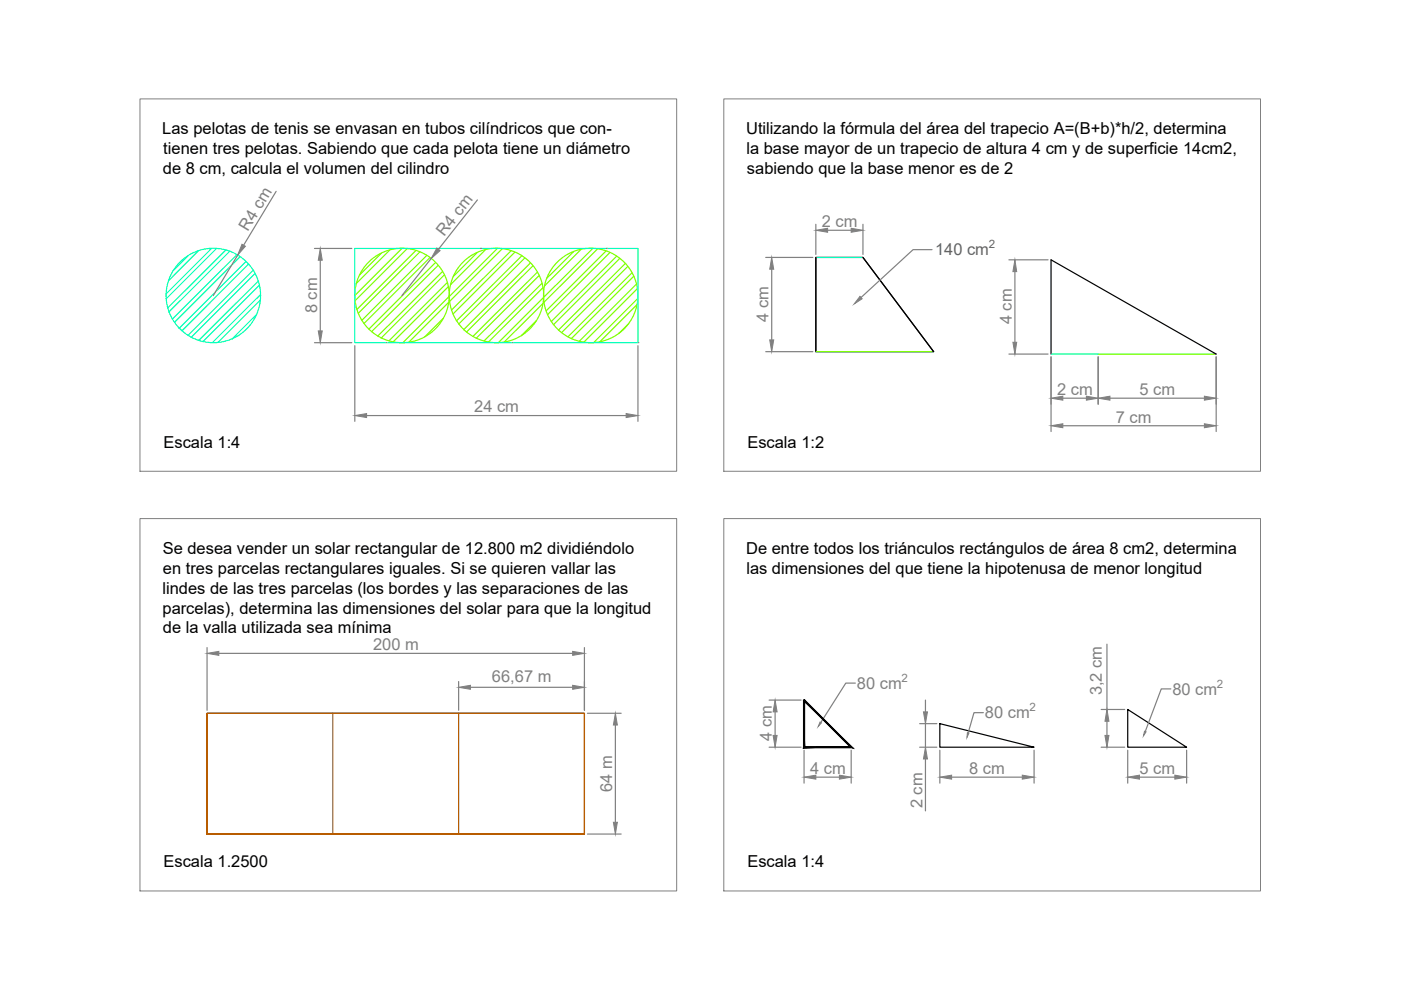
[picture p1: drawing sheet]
<svg xmlns="http://www.w3.org/2000/svg" width="297mm" height="210mm" viewBox="0 0 297 210" stroke-linecap="round" stroke-linejoin="round" font-family="sans-serif">
<!-- layer: cota -->
<path d="M29.7 21h113.8v78.9h-113.8zM153.5 21h113.8v78.9h-113.8zM101.9 52.7h.1M128.6 52.7h.1M81.9 72.7h.1M108.5 72.7h.1M135.3 72.7h.1M29.7 110h113.8v78.9h-113.8zM153.5 110h113.8v78.9h-113.8z" fill="none" stroke="#808080" stroke-width=".21"/>
<!-- layer: pelotas -->
<g fill="none" stroke="#7fff00" stroke-width=".25">
<path d="M80.9 53.7l-4.7 4.6M82.6 53l-7 7.1M85.2 52.7l-10 10M86.3 52.8l-11 11M88.1 53.1l-12.5 12.5M89 53.4l-13.1 13M90.5 54.2l-13.8 13.7M91.1 54.6l-13.9 14M92.3 55.7l-14.1 14.1M92.9 56.3l-14.1 14M93.8 57.6l-13.7 13.7M94.2 58.3l-13.4 13.4"/>
<path d="M94.8 59.9l-12.3 12.4M101.2 53.5l-5.1 5.2M102.9 53l-7.4 7.4M105.5 52.7l-10.3 10.2M106.5 52.8l-11.2 11.1M108.3 53.2l-12.6 12.6M109.1 53.5l-13.1 13.1M110.6 54.2l-13.8 13.8M111.3 54.7l-14.1 14M112.4 55.8l-14.1 14.1M113 56.4l-14.1 14M113.9 57.7l-13.7 13.6"/>
<path d="M114.3 58.4l-13.3 13.3M121.6 53.4l-5.7 5.6M123.2 52.9l-7.8 7.7M125.6 52.7l-19.9 20M126.7 52.8l-11.4 11.3M128.5 53.2l-12.7 12.7M129.3 53.6l-13.2 13.1M130.7 54.3l-13.8 13.9M131.4 54.8l-14.1 14M132.5 55.9l-14.1 14.1M133.1 56.5l-14.1 14M134 57.8l-13.6 13.6"/>
<path d="M134.4 58.6l-13.3 13.2M94 67.5l-4 3.9M95 60.8l-11.6 11.7M95.1 64.1l-8.4 8.5M95.2 62.9l-9.8 9.8M113.7 68l-3.2 3.2M114.9 60.1l-12.3 12.2M115.1 61l-11.6 11.5M115.1 64.4l-8.2 8.1M133.3 68.6l-2.1 2.1M134.9 60.3l-12.1 12.1M135 64.6l-7.8 7.9"/>
<path d="M135.1 61.2l-11.4 11.4M135.2 63.3l-9.3 9.4"/>
<circle cx="85.2" cy="62.6" r="10"/>
<circle cx="105.3" cy="62.6" r="10"/>
<circle cx="125.2" cy="62.6" r="10"/>
</g>
<!-- layer: recipientes -->
<g fill="none" stroke="#00ffbf" stroke-width=".25">
<path d="M39.9 54.2l-3.2 3.2M42 53.2l-6.3 6.3M44.8 52.7l-9.6 9.6M45.9 52.7l-10.7 10.7M47.8 53.1l-12.2 12.2M48.7 53.3l-12.9 12.8M50.2 54l-13.7 13.7M50.9 54.5l-13.9 13.8M52.1 55.5l-14.1 14.1M52.7 56l-14.1 14.2M53.6 57.3l-13.8 13.8M54.1 58l-13.5 13.5"/>
<path d="M54.7 59.6l-12.6 12.6M75.2 52.7h60.1v20h-60.1zM54.4 66.7l-5.2 5.2M55 60.5l-12 11.9M55.2 63.6l-9 9M55.2 62.5l-10.2 10.2"/>
<circle cx="45.2" cy="62.6" r="10"/>
</g>
<!-- layer: cota -->
<g fill="none" stroke="#808080" stroke-width=".25">
<path d="M50.4 54.1l-5.2 8.6M58.5 40.6l-6.9 11.4M66.7 52.7h7.9M67.9 55.2v15M91.4 54.8l-6.2 7.9M101.2 42.4l-8.2 10.4M162.3 54.6h10M163.6 57.1v15M173 47.6v6.3M175.5 48.8h5M183 47.6v6.3M197.6 52.9h-4l-11.1 10.2"/>
<path d="M213.9 55.1h8.3M215.2 57.6v15M66.7 72.7h7.9M75.2 73.3v16M135.3 73.3v16M162.3 74.6h10M213.9 75.1h8.3M222.8 75.7v15.8M232.8 75.7v10M257.9 75.7v15.8M77.7 88.1h55.1M225.3 84.4h5"/>
<path d="M225.3 90.3h30.1M235.3 84.4h20.1M43.9 137.3v13.3M46.4 138.5h75M123.9 137.3v13.3M234.7 136.6v13.8M97.2 144.5v6.1M99.7 145.7h21.7M124.5 151.2h7.2M130.5 153.7v20.6M163.1 148.4h6.7M163.1 158.4h6.7"/>
<path d="M164.3 150.9v5M170.5 159.1v6.9M180.5 159.1v6.9M181.4 144.8h-2.1l-5.3 8.4M195 158.4h3.6M195 153.4h3.6M196.2 148.4v2.5M196.2 153.4v5M199.3 159.1v6.9M208.5 151.1h-2l-1.2 4.3M219.2 159.1v6.9M233.5 158.4h5"/>
<path d="M233.5 150.4h5M234.7 152.9v3M239.1 159.1v6.9M248.2 146.1h-2l-3.4 9M251.6 159.1v6.9M124.5 176.8h7.2M173 164.8h5M196.2 160.9v11M201.8 164.8h14.9M241.6 164.8h7.5"/>
</g>
<g fill="#808080" stroke="#808080" stroke-width=".21">
<path d="M75.2 88.1l2.5-.4v.8z"/>
<path d="M132.8 87.7l2.5 .4-2.5 .4z"/>
<path d="M67.5 70.2h.8l-.4 2.5z"/>
<path d="M67.9 52.7l.4 2.5h-.8z"/>
<path d="M92.6 52.6l.7 .5-1.9 1.7z"/>
<path d="M51.3 51.8l.7 .4-1.6 1.9z"/>
<path d="M173 48.8l2.5-.4v.8z"/>
<path d="M180.5 48.4l2.5 .4-2.5 .4z"/>
<path d="M163.6 54.6l.4 2.5h-.8z"/>
<path d="M163.2 72.1h.8l-.4 2.5z"/>
<path d="M182.3 62.8l.5 .5-1.7 1.1z"/>
<path d="M215.2 55.1l.4 2.5h-.8z"/>
<path d="M214.8 72.6h.8l-.4 2.5z"/>
<path d="M222.8 84.4l2.5-.4v.9z"/>
<path d="M230.3 84l2.5 .4-2.5 .5z"/>
<path d="M232.8 84.4l2.5-.4v.9z"/>
<path d="M255.4 84l2.5 .4-2.5 .5z"/>
<path d="M222.8 90.3l2.5-.5v.9z"/>
<path d="M255.4 89.8l2.5 .5-2.5 .4z"/>
<path d="M170.5 164.8l2.5-.4v.8z"/>
<path d="M178 164.4l2.5 .4-2.5 .4z"/>
<path d="M164.3 148.4l.5 2.5h-.9z"/>
<path d="M163.9 155.9h.9l-.5 2.5z"/>
<path d="M195.8 150.9h.8l-.4 2.5z"/>
<path d="M196.2 158.4l.4 2.5h-.8z"/>
<path d="M199.3 164.8l2.5-.4v.8z"/>
<path d="M216.7 164.4l2.5 .4-2.5 .4z"/>
<path d="M234.3 155.9h.8l-.4 2.5z"/>
<path d="M234.7 150.4l.4 2.5h-.8z"/>
<path d="M239.1 164.8l2.5-.4v.8z"/>
<path d="M249.1 164.4l2.5 .4-2.5 .4z"/>
<path d="M173.9 153.1l.3 .2-.7 .7z"/>
<path d="M205.1 155.3l.3 .1-.4 1z"/>
<path d="M242.7 155l.3 .2-.6 .8z"/>
<path d="M43.9 138.5l2.5-.4v.9z"/>
<path d="M121.4 138.1l2.5 .4-2.5 .5z"/>
<path d="M97.2 145.7l2.5-.4v.8z"/>
<path d="M121.4 145.3l2.5 .4-2.5 .4z"/>
<path d="M130.5 151.2l.4 2.5h-.9z"/>
<path d="M130 174.3h.9l-.4 2.5z"/>
</g>
<!-- layer: 0 -->
<path d="M173 54.6h10l15 20h-25zM173 54.6v20M183 54.6l15 20M222.8 75.1v-20l35.1 20M170.5 148.4l10 10h-10zM199.3 153.4l19.9 5h-19.9zM239.1 150.4l12.5 8h-12.5z" fill="none" stroke="#000" stroke-width=".25"/>
<path d="M173 54.6h10" fill="none" stroke="#007fff" stroke-width=".25"/>
<path d="M173 74.6h25M232.8 75.1h25.1" fill="none" stroke="#0f0" stroke-width=".25"/>
<path d="M222.8 75.1h10" fill="none" stroke="#00bfff" stroke-width=".25"/>
<path d="M170.6 148.4l-.2 .1 10.4 10.1zM170.4 148.5l10.4 10.1-.6-.3zM170.3 158.6h10.5l-.6-.3zM170.3 158.6l.3-.3h9.6zM170.3 148.4v10.2l.3-.3zM170.3 148.4h.3v9.9z" fill="#000" stroke="#000" stroke-width=".21"/>
<!-- layer: valla -->
<path d="M43.9 151.2h80v25.6h-80h80v-25.6h-80v25.6zM70.6 151.2v25.6M97.2 151.2v25.6" fill="none" stroke="#b85c00" stroke-width=".25"/>
<g font-size="3.5">
<text x="34.4" y="28.5">Las pelotas de tenis se envasan en tubos cilíndricos que con-</text>
<text x="158.2" y="28.5">Utilizando la fórmula del área del trapecio A=(B+b)*h/2, determina</text>
<text x="34.6" y="32.7">tienen tres pelotas. Sabiendo que cada pelota tiene un diámetro</text>
<text x="158.2" y="32.7">la base mayor de un trapecio de altura 4 cm y de superficie 14cm2,</text>
<text x="34.5" y="36.8">de 8 cm, calcula el volumen del cilindro</text>
<text x="158.4" y="36.9">sabiendo que la base menor es de 2</text>
<text x="34.7" y="94.9">Escala 1:4</text>
<text x="158.5" y="94.9">Escala 1:2</text>
<text x="34.5" y="117.5">Se desea vender un solar rectangular de 12.800 m2 dividiéndolo</text>
<text x="158.2" y="117.4">De entre todos los triánculos rectángulos de área 8 cm2, determina</text>
<text x="34.5" y="125.9">lindes de las tres parcelas (los bordes y las separaciones de las</text>
<text x="34.5" y="121.7">en tres parcelas rectangulares iguales. Si se quieren vallar las</text>
<text x="158.2" y="121.6">las dimensiones del que tiene la hipotenusa de menor longitud</text>
<text x="34.5" y="130.1">parcelas), determina las dimensiones del solar para que la longitud</text>
<text x="34.5" y="134.3">de la valla utilizada sea mínima</text>
<text x="34.7" y="183.9">Escala 1.2500</text>
<text x="158.5" y="183.9">Escala 1:4</text>
</g>
<g font-size="3.5" fill="#808080">
<text x="52.6" y="49.2" transform="rotate(-59 52.6 49.2)">R4 cm</text>
<text x="94.2" y="50.2" transform="rotate(-52 94.2 50.2)">R4 cm</text>
<text x="174.2" y="48.1">2 cm</text>
<text x="67.2" y="66.4" transform="rotate(-90 67.2 66.4)">8 cm</text>
<text x="162.9" y="68.3" transform="rotate(-90 162.9 68.3)">4 cm</text>
<text x="214.5" y="68.8" transform="rotate(-90 214.5 68.8)">4 cm</text>
<text x="224.1" y="83.8">2 cm</text>
<text x="241.6" y="83.7">5 cm</text>
<text x="100.5" y="87.4">24 cm</text>
<text x="236.6" y="89.6">7 cm</text>
<text x="79.1" y="137.9">200 m</text>
<text x="104.3" y="144.6">66,67 m</text>
<text x="181.7" y="146.1">80 cm</text>
<text x="233.6" y="147.5" transform="rotate(-90 233.6 147.5)">3,2 cm</text>
<text x="248.6" y="147.3">80 cm</text>
<text x="208.8" y="152.3">80 cm</text>
<text x="163.7" y="157.1" transform="rotate(-90 163.7 157.1)">4 cm</text>
<text x="129.8" y="167.9" transform="rotate(-90 129.8 167.9)">64 m</text>
<text x="171.8" y="164.1">4 cm</text>
<text x="205.5" y="164.1">8 cm</text>
<text x="241.6" y="164.1">5 cm</text>
<text x="195.6" y="171.4" transform="rotate(-90 195.6 171.4)">2 cm</text>
</g>
<text font-size="3.5" fill="#636466" x="198.2" y="54.2">140 cm</text>
<text font-size="2.4" fill="#636466" x="209.6" y="52.6">2</text>
<g font-size="2.4" fill="#808080">
<text x="191.1" y="144.5">2</text>
<text x="258" y="145.8">2</text>
<text x="218.3" y="150.8">2</text>
</g>
</svg>
